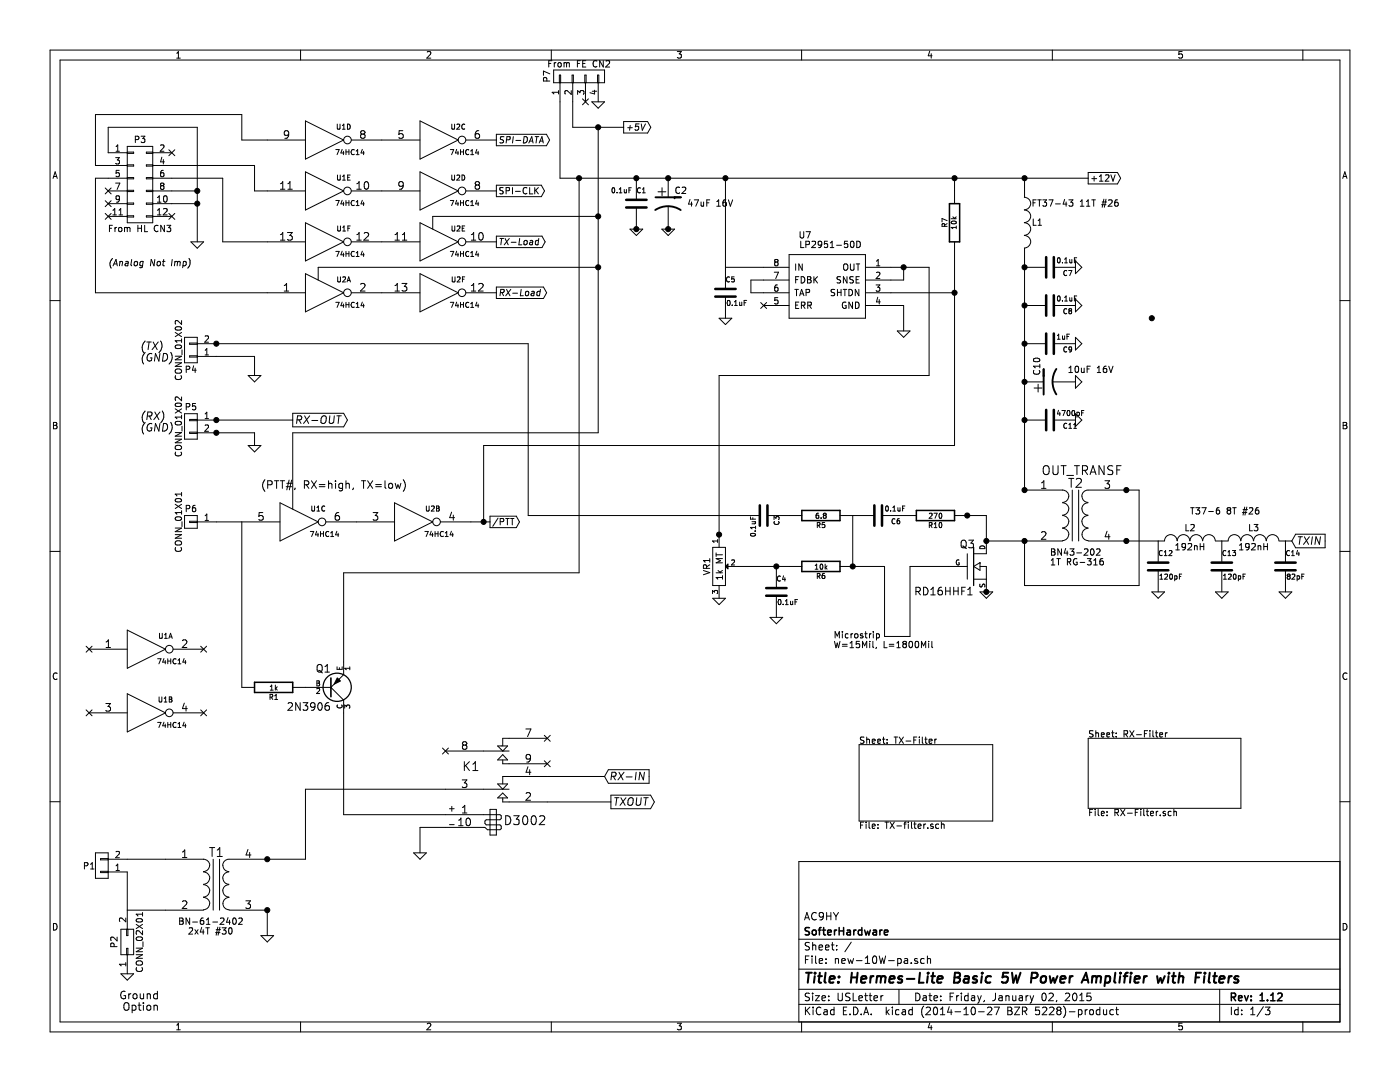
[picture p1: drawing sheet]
EESchema Schematic File Version 2
LIBS:power
LIBS:device
LIBS:transistors
LIBS:conn
LIBS:linear
LIBS:regul
LIBS:74xx
LIBS:cmos4000
LIBS:adc-dac
LIBS:memory
LIBS:xilinx
LIBS:special
LIBS:microcontrollers
LIBS:dsp
LIBS:microchip
LIBS:analog_switches
LIBS:motorola
LIBS:texas
LIBS:intel
LIBS:audio
LIBS:interface
LIBS:digital-audio
LIBS:philips
LIBS:display
LIBS:cypress
LIBS:siliconi
LIBS:opto
LIBS:atmel
LIBS:contrib
LIBS:valves
LIBS:hermeslite
LIBS:new-10W-pa-cache
EELAYER 25 0
EELAYER END
$Descr USLetter 11000 8500
encoding utf-8
Sheet 1 3
Title "Hermes-Lite Basic 5W Power Amplifier with Filters"
Date "Friday, January 02, 2015"
Rev "1.12"
Comp "SofterHardware"
Comment1 "AC9HY"
Comment2 ""
Comment3 ""
Comment4 ""
$EndDescr
$Comp
L TRANSFO T1
U 1 1
P 1700 6950
F 0 "T1" H 1700 7200 70  0000 C CNN
F 1 "TRANSFO" H 1700 6650 70  0001 C CNN
F 2 "Socket_Strips:Socket_Strip_Straight_2x02" H 1700 6950 60  0001 C CNN
F 3 "" H 1700 6950 60  0000 C CNN
	1    1700 6950
	1    0    0    -1  
$EndComp
$Comp
L GND #PWR01
U 1 1
P 2100 7350
F 0 "#PWR01" H 2100 7350 30  0001 C CNN
F 1 "GND" H 2100 7280 30  0001 C CNN
F 2 "" H 2100 7350 60  0000 C CNN
F 3 "" H 2100 7350 60  0000 C CNN
	1    2100 7350
	1    0    0    -1  
$EndComp
$Comp
L GND #PWR02
U 1 1
P 1000 7650
F 0 "#PWR02" H 1000 7650 30  0001 C CNN
F 1 "GND" H 1000 7580 30  0001 C CNN
F 2 "" H 1000 7650 60  0000 C CNN
F 3 "" H 1000 7650 60  0000 C CNN
	1    1000 7650
	1    0    0    -1  
$EndComp
Text Notes 1250 7950 2    60   ~ 0
Ground\nOption
Text Notes 1400 7350 0    50   ~ 0
BN-61-2402\n  2x4T #30
Text Notes 2050 3850 0    60   ~ 0
(PTT#, RX=high, TX=low)
$Comp
L CONN_02X01 P2
U 1 1
P 1000 7400
F 0 "P2" H 1000 7500 50  0000 C CNN
F 1 "CONN_02X01" H 1000 7300 50  0000 C CNN
F 2 "Pin_Headers:Pin_Header_Straight_1x02" H 1000 6200 60  0001 C CNN
F 3 "" H 1000 6200 60  0000 C CNN
	1    1000 7400
	0    -1   -1   0   
$EndComp
$Comp
L CP1 C2
U 1 1
P 5250 1600
F 0 "C2" H 5300 1700 50  0000 L CNN
F 1 "47uF 16V" H 5400 1600 50  0000 L CNN
F 2 "Discret:C1V8" H 5250 1600 60  0001 C CNN
F 3 "" H 5250 1600 60  0000 C CNN
	1    5250 1600
	1    0    0    -1  
$EndComp
$Comp
L C C1
U 1 1
P 5000 1600
F 0 "C1" H 5000 1700 40  0000 L CNN
F 1 "0.1uF" H 4800 1700 40  0000 L CNN
F 2 "HERMESLITE:C_0805" H 5038 1450 30  0001 C CNN
F 3 "" H 5000 1600 60  0000 C CNN
	1    5000 1600
	1    0    0    -1  
$EndComp
$Comp
L GND #PWR03
U 1 1
P 5250 1800
F 0 "#PWR03" H 5250 1800 30  0001 C CNN
F 1 "GND" H 5250 1730 30  0001 C CNN
F 2 "" H 5250 1800 60  0000 C CNN
F 3 "" H 5250 1800 60  0000 C CNN
	1    5250 1800
	1    0    0    -1  
$EndComp
$Comp
L GND #PWR04
U 1 1
P 5000 1800
F 0 "#PWR04" H 5000 1800 30  0001 C CNN
F 1 "GND" H 5000 1730 30  0001 C CNN
F 2 "" H 5000 1800 60  0000 C CNN
F 3 "" H 5000 1800 60  0000 C CNN
	1    5000 1800
	1    0    0    -1  
$EndComp
$Comp
L CONN_01X02 P1
U 1 1
P 800 6800
F 0 "P1" H 900 6800 50  0000 C CNN
F 1 "CONN_01X02" V 900 6800 50  0001 C CNN
F 2 "Pin_Headers:Pin_Header_Straight_1x02" H 800 6800 60  0001 C CNN
F 3 "" H 800 6800 60  0000 C CNN
	1    800  6800
	-1   0    0    1   
$EndComp
Wire Wire Line
	2100 7150 2100 7350
Wire Wire Line
	1000 7150 1300 7150
Connection ~ 2100 7150
Connection ~ 2100 6750
Connection ~ 5000 1400
Connection ~ 5250 1400
Connection ~ 5000 1800
Connection ~ 5250 1800
Wire Wire Line
	1000 6850 1000 7150
Wire Wire Line
	1000 6750 1300 6750
Text GLabel 8550 1400 2    50   Output ~ 0
+12V
$Comp
L GND #PWR05
U 1 1
P 7750 4650
F 0 "#PWR05" H 7750 4650 30  0001 C CNN
F 1 "GND" H 7750 4580 30  0001 C CNN
F 2 "" H 7750 4650 50  0000 C CNN
F 3 "" H 7750 4650 50  0000 C CNN
	1    7750 4650
	1    0    0    -1  
$EndComp
$Comp
L C C6
U 1 1
P 6900 4050
F 0 "C6" V 6950 4150 40  0000 L CNN
F 1 "0.1uF" V 6850 4100 40  0000 L CNN
F 2 "HERMESLITE:C_0805" H 6938 3900 30  0001 C CNN
F 3 "" H 6900 4050 60  0000 C CNN
	1    6900 4050
	0    1    1    0   
$EndComp
$Comp
L R R10
U 1 1
P 7350 4050
F 0 "R10" V 7430 4050 40  0000 C CNN
F 1 "270" V 7357 4051 40  0000 C CNN
F 2 "HERMESLITE:R_0805" V 7280 4050 30  0001 C CNN
F 3 "" H 7350 4050 30  0000 C CNN
	1    7350 4050
	0    1    1    0   
$EndComp
$Comp
L C C3
U 1 1
P 6000 4050
F 0 "C3" H 6000 4150 40  0000 L CNN
F 1 "0.1uF" H 6006 3965 40  0000 L CNN
F 2 "HERMESLITE:C_0805" H 6038 3900 30  0001 C CNN
F 3 "" H 6000 4050 60  0000 C CNN
	1    6000 4050
	0    1    1    0   
$EndComp
$Comp
L R R6
U 1 1
P 6450 4450
F 0 "R6" V 6530 4450 40  0000 C CNN
F 1 "10k" V 6457 4451 40  0000 C CNN
F 2 "HERMESLITE:R_0805" V 6380 4450 30  0001 C CNN
F 3 "" H 6450 4450 30  0000 C CNN
	1    6450 4450
	0    1    1    0   
$EndComp
$Comp
L C C4
U 1 1
P 6100 4650
F 0 "C4" H 6100 4750 40  0000 L CNN
F 1 "0.1uF" H 6106 4565 40  0000 L CNN
F 2 "HERMESLITE:C_0805" H 6138 4500 30  0001 C CNN
F 3 "" H 6100 4650 60  0000 C CNN
	1    6100 4650
	1    0    0    -1  
$EndComp
$Comp
L POT VR1
U 1 1
P 5650 4450
F 0 "VR1" H 5650 4350 50  0000 C CNN
F 1 "1k MT" H 5650 4450 50  0000 C CNN
F 2 "Potentiometers:Potentiometer_Bourns_3296W_3-8Zoll_Inline_ScrewUp" H 5650 4450 60  0001 C CNN
F 3 "" H 5650 4450 60  0000 C CNN
	1    5650 4450
	0    1    1    0   
$EndComp
Wire Wire Line
	5800 4450 6200 4450
Connection ~ 6100 4450
$Comp
L GND #PWR06
U 1 1
P 5650 4700
F 0 "#PWR06" H 5650 4700 30  0001 C CNN
F 1 "GND" H 5650 4630 30  0001 C CNN
F 2 "" H 5650 4700 50  0000 C CNN
F 3 "" H 5650 4700 50  0000 C CNN
	1    5650 4700
	1    0    0    -1  
$EndComp
Wire Wire Line
	7600 4050 7750 4050
Wire Wire Line
	7750 4050 7750 4250
$Comp
L GND #PWR07
U 1 1
P 6100 4850
F 0 "#PWR07" H 6100 4850 30  0001 C CNN
F 1 "GND" H 6100 4780 30  0001 C CNN
F 2 "" H 6100 4850 50  0000 C CNN
F 3 "" H 6100 4850 50  0000 C CNN
	1    6100 4850
	1    0    0    -1  
$EndComp
$Comp
L C C9
U 1 1
P 8250 2700
F 0 "C9" V 8300 2800 40  0000 L CNN
F 1 "1uF" V 8200 2750 40  0000 L CNN
F 2 "HERMESLITE:C_0805" H 8288 2550 30  0001 C CNN
F 3 "" H 8250 2700 60  0000 C CNN
	1    8250 2700
	0    1    1    0   
$EndComp
$Comp
L C C8
U 1 1
P 8250 2400
F 0 "C8" V 8300 2500 40  0000 L CNN
F 1 "0.1uF" V 8200 2450 40  0000 L CNN
F 2 "HERMESLITE:C_0805" H 8288 2250 30  0001 C CNN
F 3 "" H 8250 2400 60  0000 C CNN
	1    8250 2400
	0    1    1    0   
$EndComp
$Comp
L C C7
U 1 1
P 8250 2100
F 0 "C7" V 8300 2200 40  0000 L CNN
F 1 "0.1uF" V 8200 2150 40  0000 L CNN
F 2 "HERMESLITE:C_0805" H 8288 1950 30  0001 C CNN
F 3 "" H 8250 2100 60  0000 C CNN
	1    8250 2100
	0    1    1    0   
$EndComp
$Comp
L PNP Q1
U 1 1
P 2600 5400
F 0 "Q1" H 2600 5250 60  0000 R CNN
F 1 "2N3906" H 2600 5550 60  0000 R CNN
F 2 "Transistors_SMD:sot23" H 2600 5400 60  0001 C CNN
F 3 "" H 2600 5400 60  0000 C CNN
	1    2600 5400
	1    0    0    1   
$EndComp
Wire Wire Line
	2700 4500 2700 5200
$Comp
L C C5
U 1 1
P 5700 2300
F 0 "C5" H 5700 2400 40  0000 L CNN
F 1 "0.1uF" H 5706 2215 40  0000 L CNN
F 2 "HERMESLITE:C_0805" H 5738 2150 30  0001 C CNN
F 3 "" H 5700 2300 60  0000 C CNN
	1    5700 2300
	1    0    0    -1  
$EndComp
$Comp
L GND #PWR08
U 1 1
P 7100 2600
F 0 "#PWR08" H 7100 2600 30  0001 C CNN
F 1 "GND" H 7100 2530 30  0001 C CNN
F 2 "" H 7100 2600 50  0000 C CNN
F 3 "" H 7100 2600 50  0000 C CNN
	1    7100 2600
	1    0    0    -1  
$EndComp
$Comp
L GND #PWR09
U 1 1
P 8450 2700
F 0 "#PWR09" H 8450 2700 30  0001 C CNN
F 1 "GND" H 8450 2630 30  0001 C CNN
F 2 "" H 8450 2700 50  0000 C CNN
F 3 "" H 8450 2700 50  0000 C CNN
	1    8450 2700
	0    -1   -1   0   
$EndComp
$Comp
L GND #PWR010
U 1 1
P 5700 2500
F 0 "#PWR010" H 5700 2500 30  0001 C CNN
F 1 "GND" H 5700 2430 30  0001 C CNN
F 2 "" H 5700 2500 50  0000 C CNN
F 3 "" H 5700 2500 50  0000 C CNN
	1    5700 2500
	1    0    0    -1  
$EndComp
Wire Wire Line
	2700 5600 2700 6400
$Comp
L R R1
U 1 1
P 2150 5400
F 0 "R1" V 2230 5400 40  0000 C CNN
F 1 "1k" V 2157 5401 40  0000 C CNN
F 2 "HERMESLITE:R_0805" V 2080 5400 30  0001 C CNN
F 3 "" H 2150 5400 30  0000 C CNN
	1    2150 5400
	0    1    1    0   
$EndComp
$Comp
L D3002 K1
U 1 1
P 3900 6150
F 0 "K1" H 3700 6275 70  0000 C CNN
F 1 "D3002" H 4125 5850 70  0000 C CNN
F 2 "HERMESLITE:D3002" H 3900 6150 60  0001 C CNN
F 3 "" H 3900 6150 60  0000 C CNN
	1    3900 6150
	1    0    0    -1  
$EndComp
Wire Wire Line
	3500 6500 3300 6500
Wire Wire Line
	3300 6500 3300 6700
$Comp
L GND #PWR011
U 1 1
P 3300 6700
F 0 "#PWR011" H 3300 6700 30  0001 C CNN
F 1 "GND" H 3300 6630 30  0001 C CNN
F 2 "" H 3300 6700 60  0000 C CNN
F 3 "" H 3300 6700 60  0000 C CNN
	1    3300 6700
	1    0    0    -1  
$EndComp
$Sheet
S 6750 5850 1050 600 
U 5496A059
F0 "TX-Filter" 50
F1 "TX-filter.sch" 50
$EndSheet
Wire Wire Line
	2700 6400 3500 6400
$Comp
L R R7
U 1 1
P 7500 1750
F 0 "R7" V 7580 1750 40  0000 C CNN
F 1 "10k" V 7507 1751 40  0000 C CNN
F 2 "HERMESLITE:R_0805" V 7430 1750 30  0001 C CNN
F 3 "" H 7500 1750 30  0000 C CNN
	1    7500 1750
	-1   0    0    1   
$EndComp
$Comp
L GND #PWR012
U 1 1
P 8450 2400
F 0 "#PWR012" H 8450 2400 30  0001 C CNN
F 1 "GND" H 8450 2330 30  0001 C CNN
F 2 "" H 8450 2400 50  0000 C CNN
F 3 "" H 8450 2400 50  0000 C CNN
	1    8450 2400
	0    -1   -1   0   
$EndComp
$Comp
L GND #PWR013
U 1 1
P 8450 2100
F 0 "#PWR013" H 8450 2100 30  0001 C CNN
F 1 "GND" H 8450 2030 30  0001 C CNN
F 2 "" H 8450 2100 50  0000 C CNN
F 3 "" H 8450 2100 50  0000 C CNN
	1    8450 2100
	0    -1   -1   0   
$EndComp
Wire Wire Line
	2400 6750 2400 6200
Wire Wire Line
	2400 6200 3500 6200
$Comp
L INDUCTOR_SMALL L1
U 1 1
P 8050 1750
F 0 "L1" V 8050 1850 50  0000 C CNN
F 1 "FT37-43 11T #26" V 7900 2150 50  0000 C CNN
F 2 "Choke_Axial_ThroughHole:Choke_Horizontal_RM10mm" H 8050 1750 60  0001 C CNN
F 3 "" H 8050 1750 60  0000 C CNN
	1    8050 1750
	0    1    1    0   
$EndComp
Connection ~ 8050 2700
Connection ~ 8050 2400
Connection ~ 8050 2100
Text Notes 8250 4450 0    50   ~ 0
BN43-202\n1T RG-316
Wire Wire Line
	6950 4450 6700 4450
Wire Wire Line
	2400 6750 2100 6750
Connection ~ 6700 4450
Connection ~ 7600 4050
$Comp
L RD16HHF1 Q3
U 1 1
P 7650 4450
F 0 "Q3" H 7660 4620 60  0000 R CNN
F 1 "RD16HHF1" H 7650 4250 60  0000 R CNN
F 2 "Transistors_TO-220:TO-220_Neutral123_Vertical_LargePads" H 7650 4450 60  0001 C CNN
F 3 "" H 7650 4450 60  0000 C CNN
	1    7650 4450
	1    0    0    -1  
$EndComp
Connection ~ 7750 4650
Connection ~ 7750 4250
$Sheet
S 8550 5800 1200 550 
U 549F2C74
F0 "RX-Filter" 50
F1 "RX-Filter.sch" 50
$EndSheet
$Comp
L CONN_02X06 P3
U 1 1
P 1100 1450
F 0 "P3" H 1100 1800 50  0000 C CNN
F 1 "From HL CN3" H 1100 1100 50  0000 C CNN
F 2 "Pin_Headers:Pin_Header_Straight_2x06" H 1100 250 60  0001 C CNN
F 3 "" H 1100 250 60  0000 C CNN
	1    1100 1450
	1    0    0    -1  
$EndComp
Text GLabel 3900 1500 2    50   Output ~ 0
SPI-CLK
Text GLabel 3900 1900 2    50   Output Italic 0
TX-Load
Wire Wire Line
	1350 1400 1750 1400
Wire Wire Line
	1350 1500 1550 1500
$Comp
L GND #PWR014
U 1 1
P 1550 1900
F 0 "#PWR014" H 1550 1900 30  0001 C CNN
F 1 "GND" H 1550 1830 30  0001 C CNN
F 2 "" H 1550 1900 60  0000 C CNN
F 3 "" H 1550 1900 60  0000 C CNN
	1    1550 1900
	1    0    0    -1  
$EndComp
Wire Wire Line
	1550 1000 1550 1900
Wire Wire Line
	1350 1600 1550 1600
Connection ~ 1550 1600
Text GLabel 4900 1000 2    50   Output Italic 0
+5V
Wire Wire Line
	850  1200 850  1000
Wire Wire Line
	850  1000 1550 1000
Connection ~ 1550 1500
Text GLabel 3900 1100 2    50   Output Italic 0
SPI-DATA
Text GLabel 3900 2300 2    50   Output Italic 0
RX-Load
Text Notes 850  2100 0    50   Italic 0
(Analog Not Imp)
Text Notes 1100 2850 0    60   Italic 0
(TX)\n(GND)
$Comp
L CONN_01X02 P5
U 1 1
P 1500 3350
F 0 "P5" H 1500 3500 50  0000 C CNN
F 1 "CONN_01X02" V 1600 3350 50  0000 C CNN
F 2 "Pin_Headers:Pin_Header_Straight_1x02" H 1500 3350 60  0001 C CNN
F 3 "" H 1500 3350 60  0000 C CNN
	1    1500 3350
	-1   0    0    -1  
$EndComp
Wire Wire Line
	1700 2700 4150 2700
Wire Wire Line
	4150 2700 4150 4050
Wire Wire Line
	1700 2800 2000 2800
Wire Wire Line
	2000 2800 2000 2950
$Comp
L GND #PWR015
U 1 1
P 2000 2950
F 0 "#PWR015" H 2000 2950 30  0001 C CNN
F 1 "GND" H 2000 2880 30  0001 C CNN
F 2 "" H 2000 2950 60  0000 C CNN
F 3 "" H 2000 2950 60  0000 C CNN
	1    2000 2950
	1    0    0    -1  
$EndComp
$Comp
L GND #PWR016
U 1 1
P 2000 3500
F 0 "#PWR016" H 2000 3500 30  0001 C CNN
F 1 "GND" H 2000 3430 30  0001 C CNN
F 2 "" H 2000 3500 60  0000 C CNN
F 3 "" H 2000 3500 60  0000 C CNN
	1    2000 3500
	1    0    0    -1  
$EndComp
Wire Wire Line
	2000 3500 2000 3400
Wire Wire Line
	2000 3400 1700 3400
Text Notes 1100 3400 0    60   Italic 0
(RX)\n(GND)
Text GLabel 4750 6100 2    60   Input Italic 0
RX-IN
Wire Wire Line
	4300 6100 4750 6100
Text GLabel 2300 3300 2    60   Output Italic 0
RX-OUT
Wire Wire Line
	1700 3300 2300 3300
Text GLabel 4800 6300 2    60   Output Italic 0
TXOUT
Wire Wire Line
	4300 6300 4800 6300
Text GLabel 10150 4250 2    60   Input Italic 0
TXIN
Wire Wire Line
	2700 4500 4550 4500
Wire Wire Line
	4550 4500 4550 1400
Connection ~ 4550 1400
$Comp
L CONN_01X01 P6
U 1 1
P 1500 4100
F 0 "P6" H 1500 4200 50  0000 C CNN
F 1 "CONN_01X01" V 1600 4100 50  0000 C CNN
F 2 "Pin_Headers:Pin_Header_Straight_1x01" H 1500 4100 60  0001 C CNN
F 3 "" H 1500 4100 60  0000 C CNN
	1    1500 4100
	-1   0    0    -1  
$EndComp
Text GLabel 3850 4100 2    50   Output ~ 0
/PTT
Wire Wire Line
	4400 1400 8550 1400
Wire Wire Line
	4400 1400 4400 800 
Wire Wire Line
	4500 800  4500 1000
Wire Wire Line
	4500 1000 4900 1000
$Comp
L CONN_01X04 P7
U 1 1
P 4550 600
F 0 "P7" H 4550 850 50  0000 C CNN
F 1 "From FE CN2" V 4650 600 50  0000 C CNN
F 2 "Pin_Headers:Pin_Header_Straight_1x04" H 4550 600 60  0001 C CNN
F 3 "" H 4550 600 60  0000 C CNN
	1    4550 600 
	0    -1   -1   0   
$EndComp
$Comp
L GND #PWR017
U 1 1
P 4700 800
F 0 "#PWR017" H 4700 800 30  0001 C CNN
F 1 "GND" H 4700 730 30  0001 C CNN
F 2 "" H 4700 800 50  0000 C CNN
F 3 "" H 4700 800 50  0000 C CNN
	1    4700 800 
	1    0    0    -1  
$EndComp
$Comp
L 74HC14 U2
U 3 1
P 3450 1100
F 0 "U2" H 3600 1200 40  0000 C CNN
F 1 "74HC14" H 3650 1000 40  0000 C CNN
F 2 "SMD_Packages:TSSOP-14" H 3450 1100 60  0001 C CNN
F 3 "" H 3450 1100 60  0000 C CNN
	3    3450 1100
	1    0    0    -1  
$EndComp
$Comp
L 74HC14 U1
U 4 1
P 2550 1100
F 0 "U1" H 2700 1200 40  0000 C CNN
F 1 "74HC14" H 2750 1000 40  0000 C CNN
F 2 "SMD_Packages:TSSOP-14" H 2550 1100 60  0001 C CNN
F 3 "" H 2550 1100 60  0000 C CNN
	4    2550 1100
	1    0    0    -1  
$EndComp
$Comp
L 74HC14 U2
U 6 1
P 3450 2300
F 0 "U2" H 3600 2400 40  0000 C CNN
F 1 "74HC14" H 3650 2200 40  0000 C CNN
F 2 "SMD_Packages:TSSOP-14" H 3450 2300 60  0001 C CNN
F 3 "" H 3450 2300 60  0000 C CNN
	6    3450 2300
	1    0    0    -1  
$EndComp
$Comp
L 74HC14 U2
U 1 1
P 2550 2300
F 0 "U2" H 2700 2400 40  0000 C CNN
F 1 "74HC14" H 2750 2200 40  0000 C CNN
F 2 "SMD_Packages:TSSOP-14" H 2550 2300 60  0001 C CNN
F 3 "" H 2550 2300 60  0000 C CNN
	1    2550 2300
	1    0    0    -1  
$EndComp
$Comp
L 74HC14 U2
U 5 1
P 3450 1900
F 0 "U2" H 3600 2000 40  0000 C CNN
F 1 "74HC14" H 3650 1800 40  0000 C CNN
F 2 "SMD_Packages:TSSOP-14" H 3450 1900 60  0001 C CNN
F 3 "" H 3450 1900 60  0000 C CNN
	5    3450 1900
	1    0    0    -1  
$EndComp
$Comp
L 74HC14 U1
U 6 1
P 2550 1900
F 0 "U1" H 2700 2000 40  0000 C CNN
F 1 "74HC14" H 2750 1800 40  0000 C CNN
F 2 "SMD_Packages:TSSOP-14" H 2550 1900 60  0001 C CNN
F 3 "" H 2550 1900 60  0000 C CNN
	6    2550 1900
	1    0    0    -1  
$EndComp
$Comp
L 74HC14 U2
U 4 1
P 3450 1500
F 0 "U2" H 3600 1600 40  0000 C CNN
F 1 "74HC14" H 3650 1400 40  0000 C CNN
F 2 "SMD_Packages:TSSOP-14" H 3450 1500 60  0001 C CNN
F 3 "" H 3450 1500 60  0000 C CNN
	4    3450 1500
	1    0    0    -1  
$EndComp
$Comp
L 74HC14 U1
U 5 1
P 2550 1500
F 0 "U1" H 2700 1600 40  0000 C CNN
F 1 "74HC14" H 2750 1400 40  0000 C CNN
F 2 "SMD_Packages:TSSOP-14" H 2550 1500 60  0001 C CNN
F 3 "" H 2550 1500 60  0000 C CNN
	5    2550 1500
	1    0    0    -1  
$EndComp
Wire Wire Line
	850  1300 750  1300
Wire Wire Line
	750  1300 750  900 
Wire Wire Line
	750  900  1900 900 
Wire Wire Line
	1900 900  1900 1100
Wire Wire Line
	1900 1100 2100 1100
Wire Wire Line
	1350 1300 2000 1300
Wire Wire Line
	2000 1300 2000 1500
Wire Wire Line
	2000 1500 2100 1500
Wire Wire Line
	1750 1400 1750 1900
Wire Wire Line
	1750 1900 2100 1900
Wire Wire Line
	850  1400 750  1400
Wire Wire Line
	750  1400 750  2300
Wire Wire Line
	750  2300 2100 2300
$Comp
L 74HC14 U1
U 3 1
P 2350 4100
F 0 "U1" H 2500 4200 40  0000 C CNN
F 1 "74HC14" H 2550 4000 40  0000 C CNN
F 2 "SMD_Packages:TSSOP-14" H 2350 4100 60  0001 C CNN
F 3 "" H 2350 4100 60  0000 C CNN
	3    2350 4100
	1    0    0    -1  
$EndComp
$Comp
L 74HC14 U2
U 2 1
P 3250 4100
F 0 "U2" H 3400 4200 40  0000 C CNN
F 1 "74HC14" H 3450 4000 40  0000 C CNN
F 2 "SMD_Packages:TSSOP-14" H 3250 4100 60  0001 C CNN
F 3 "" H 3250 4100 60  0000 C CNN
	2    3250 4100
	1    0    0    -1  
$EndComp
$Comp
L CP1 C10
U 1 1
P 8250 3000
F 0 "C10" H 8300 3100 50  0000 L CNN
F 1 "10uF 16V" V 8350 2500 50  0000 L CNN
F 2 "Discret:C1V8" H 8250 3000 60  0001 C CNN
F 3 "" H 8250 3000 60  0000 C CNN
	1    8250 3000
	0    -1   -1   0   
$EndComp
$Comp
L GND #PWR018
U 1 1
P 8450 3000
F 0 "#PWR018" H 8450 3000 30  0001 C CNN
F 1 "GND" H 8450 2930 30  0001 C CNN
F 2 "" H 8450 3000 50  0000 C CNN
F 3 "" H 8450 3000 50  0000 C CNN
	1    8450 3000
	0    -1   -1   0   
$EndComp
Connection ~ 8050 3000
Wire Wire Line
	8050 1500 8050 1400
Connection ~ 8050 1400
Wire Wire Line
	8050 2000 8050 3850
NoConn ~ 4600 800 
NoConn ~ 1350 1200
NoConn ~ 1350 1700
NoConn ~ 850  1700
NoConn ~ 850  1600
NoConn ~ 850  1500
Connection ~ 1700 3300
Connection ~ 1700 3400
Connection ~ 1700 2700
NoConn ~ 3500 5900
NoConn ~ 4300 5800
NoConn ~ 4300 6000
$Comp
L 74HC14 U1
U 1 1
P 1150 5100
F 0 "U1" H 1300 5200 40  0000 C CNN
F 1 "74HC14" H 1350 5000 40  0000 C CNN
F 2 "SMD_Packages:TSSOP-14" H 1150 5100 60  0001 C CNN
F 3 "" H 1150 5100 60  0000 C CNN
	1    1150 5100
	1    0    0    -1  
$EndComp
$Comp
L 74HC14 U1
U 2 1
P 1150 5600
F 0 "U1" H 1300 5700 40  0000 C CNN
F 1 "74HC14" H 1350 5500 40  0000 C CNN
F 2 "SMD_Packages:TSSOP-14" H 1150 5600 60  0001 C CNN
F 3 "" H 1150 5600 60  0000 C CNN
	2    1150 5600
	1    0    0    -1  
$EndComp
NoConn ~ 1600 5100
NoConn ~ 1600 5600
NoConn ~ 700  5100
NoConn ~ 700  5600
$Comp
L R R5
U 1 1
P 6450 4050
F 0 "R5" V 6530 4050 40  0000 C CNN
F 1 "6.8" V 6457 4051 40  0000 C CNN
F 2 "HERMESLITE:R_0805" V 6380 4050 30  0001 C CNN
F 3 "" H 6450 4050 30  0000 C CNN
	1    6450 4050
	0    1    1    0   
$EndComp
Wire Wire Line
	6700 4450 6700 4050
$Comp
L INDUCTOR_SMALL L2
U 1 1
P 9350 4250
F 0 "L2" H 9350 4350 50  0000 C CNN
F 1 "192nH" H 9350 4200 50  0000 C CNN
F 2 "Choke_Toroid_ThroughHole:Choke_Toroid_6,5x13mm_Vertical" H 9350 4250 60  0001 C CNN
F 3 "" H 9350 4250 60  0000 C CNN
	1    9350 4250
	-1   0    0    -1  
$EndComp
$Comp
L INDUCTOR_SMALL L3
U 1 1
P 9850 4250
F 0 "L3" H 9850 4350 50  0000 C CNN
F 1 "192nH" H 9850 4200 50  0000 C CNN
F 2 "Choke_Toroid_ThroughHole:Choke_Toroid_6,5x13mm_Vertical" H 9850 4250 60  0001 C CNN
F 3 "" H 9850 4250 60  0000 C CNN
	1    9850 4250
	-1   0    0    -1  
$EndComp
$Comp
L C C12
U 1 1
P 9100 4450
F 0 "C12" H 9100 4550 40  0000 L CNN
F 1 "120pF" H 9106 4365 40  0000 L CNN
F 2 "HERMESLITE:C_0805" H 9138 4300 30  0001 C CNN
F 3 "" H 9100 4450 60  0000 C CNN
	1    9100 4450
	1    0    0    -1  
$EndComp
$Comp
L C C13
U 1 1
P 9600 4450
F 0 "C13" H 9600 4550 40  0000 L CNN
F 1 "120pF" H 9606 4365 40  0000 L CNN
F 2 "HERMESLITE:C_0805" H 9638 4300 30  0001 C CNN
F 3 "" H 9600 4450 60  0000 C CNN
	1    9600 4450
	1    0    0    -1  
$EndComp
$Comp
L C C14
U 1 1
P 10100 4450
F 0 "C14" H 10100 4550 40  0000 L CNN
F 1 "82pF" H 10106 4365 40  0000 L CNN
F 2 "HERMESLITE:C_0805" H 10138 4300 30  0001 C CNN
F 3 "" H 10100 4450 60  0000 C CNN
	1    10100 4450
	1    0    0    -1  
$EndComp
$Comp
L GND #PWR019
U 1 1
P 9100 4650
F 0 "#PWR019" H 9100 4650 30  0001 C CNN
F 1 "GND" H 9100 4580 30  0001 C CNN
F 2 "" H 9100 4650 50  0000 C CNN
F 3 "" H 9100 4650 50  0000 C CNN
	1    9100 4650
	1    0    0    -1  
$EndComp
$Comp
L GND #PWR020
U 1 1
P 9600 4650
F 0 "#PWR020" H 9600 4650 30  0001 C CNN
F 1 "GND" H 9600 4580 30  0001 C CNN
F 2 "" H 9600 4650 50  0000 C CNN
F 3 "" H 9600 4650 50  0000 C CNN
	1    9600 4650
	1    0    0    -1  
$EndComp
$Comp
L GND #PWR021
U 1 1
P 10100 4650
F 0 "#PWR021" H 10100 4650 30  0001 C CNN
F 1 "GND" H 10100 4580 30  0001 C CNN
F 2 "" H 10100 4650 50  0000 C CNN
F 3 "" H 10100 4650 50  0000 C CNN
	1    10100 4650
	1    0    0    -1  
$EndComp
Wire Wire Line
	10100 4250 10150 4250
Wire Wire Line
	3400 1800 3400 1700
Wire Wire Line
	3400 1700 4700 1700
Wire Wire Line
	4700 1000 4700 3400
Connection ~ 4700 1000
$Comp
L CONN_01X02 P4
U 1 1
P 1500 2750
F 0 "P4" H 1500 2900 50  0000 C CNN
F 1 "CONN_01X02" V 1600 2750 50  0000 C CNN
F 2 "Pin_Headers:Pin_Header_Straight_1x02" H 1500 2750 60  0001 C CNN
F 3 "" H 1500 2750 60  0000 C CNN
	1    1500 2750
	-1   0    0    1   
$EndComp
Wire Wire Line
	7750 4250 8050 4250
Connection ~ 8050 3850
Connection ~ 5650 4200
Wire Wire Line
	8050 4250 8050 4600
Wire Wire Line
	8050 4600 8950 4600
$Comp
L C C11
U 1 1
P 8250 3300
F 0 "C11" V 8300 3400 40  0000 L CNN
F 1 "4700pF" V 8200 3350 40  0000 L CNN
F 2 "HERMESLITE:C_0805" H 8288 3150 30  0001 C CNN
F 3 "" H 8250 3300 60  0000 C CNN
	1    8250 3300
	0    1    1    0   
$EndComp
$Comp
L GND #PWR022
U 1 1
P 8450 3300
F 0 "#PWR022" H 8450 3300 30  0001 C CNN
F 1 "GND" H 8450 3230 30  0001 C CNN
F 2 "" H 8450 3300 50  0000 C CNN
F 3 "" H 8450 3300 50  0000 C CNN
	1    8450 3300
	0    -1   -1   0   
$EndComp
Connection ~ 8050 3300
Wire Wire Line
	4150 4050 5800 4050
Wire Wire Line
	8950 4600 8950 3850
Wire Wire Line
	8950 3850 8850 3850
Wire Wire Line
	8850 4250 9100 4250
Text Notes 9350 4050 0    50   ~ 0
T37-6 8T #26
Wire Wire Line
	6950 4450 6950 5000
Wire Wire Line
	6950 5000 7150 5000
Wire Wire Line
	7150 5000 7150 4450
Wire Wire Line
	7150 4450 7450 4450
Text Notes 6550 5100 0    50   ~ 0
Microstrip\nW=15Mil, L=1800Mil
$Comp
L LP2951-50D U7
U 1 1
P 6550 2450
F 0 "U7" H 6325 3050 50  0000 C CNN
F 1 "LP2951-50D" H 6525 2975 50  0000 C CNN
F 2 "Housings_SOIC:SOIC-8_3.9x4.9mm_Pitch1.27mm" H 6550 2450 50  0001 C CNN
F 3 "" H 6550 2450 50  0000 C CNN
	1    6550 2450
	1    0    0    -1  
$EndComp
Wire Wire Line
	5700 2100 6000 2100
Wire Wire Line
	7000 2400 7100 2400
Wire Wire Line
	7100 2400 7100 2600
Wire Wire Line
	7000 2100 7300 2100
Wire Wire Line
	7300 2100 7300 2950
Wire Wire Line
	7300 2950 5650 2950
Wire Wire Line
	5650 2950 5650 4200
Wire Wire Line
	7000 2200 7100 2200
Wire Wire Line
	7100 2200 7100 2100
Connection ~ 7100 2100
Wire Wire Line
	7500 1500 7500 1400
Connection ~ 7500 1400
Wire Wire Line
	7500 2000 7500 3500
Wire Wire Line
	7500 2300 7000 2300
Wire Wire Line
	1700 4100 1900 4100
Wire Wire Line
	1900 4100 1900 5400
Wire Wire Line
	3700 4100 3850 4100
Wire Wire Line
	3800 4100 3800 3500
Wire Wire Line
	3800 3500 7500 3500
Connection ~ 7500 2300
Connection ~ 3800 4100
Wire Wire Line
	6000 2300 5900 2300
Wire Wire Line
	5900 2300 5900 2200
Wire Wire Line
	5900 2200 6000 2200
Wire Wire Line
	5700 2100 5700 1400
Connection ~ 5700 1400
NoConn ~ 6000 2400
Wire Wire Line
	2500 2200 2500 2100
Connection ~ 4700 1700
Wire Wire Line
	2500 2100 4700 2100
Wire Wire Line
	2300 3400 2300 4000
Wire Wire Line
	4700 3400 2300 3400
Connection ~ 4700 2100
Connection ~ 9050 2500
$Comp
L OUT_TRANSFO T2
U 1 1
P 8450 4050
F 0 "T2" H 8450 4300 70  0000 C CNN
F 1 "OUT_TRANSF" H 8500 4400 70  0000 C CNN
F 2 "HERMESLITE:OUT_TRANSF" H 8450 4050 60  0001 C CNN
F 3 "" H 8450 4050 60  0000 C CNN
	1    8450 4050
	1    0    0    -1  
$EndComp
Connection ~ 8050 4250
Connection ~ 8850 4250
Connection ~ 8850 3850
$EndSCHEMATC
